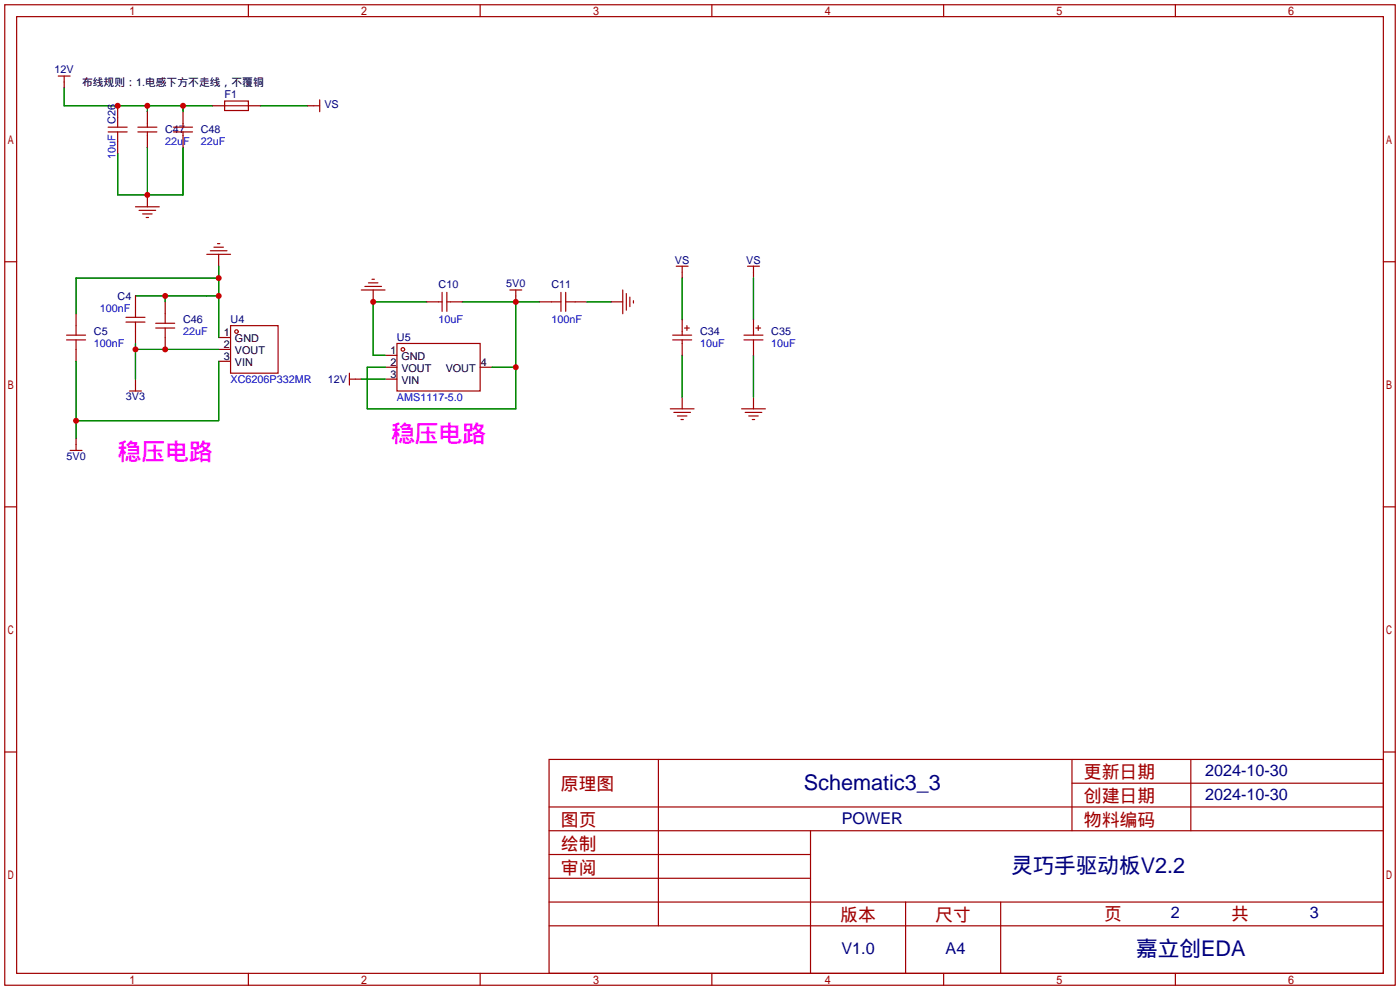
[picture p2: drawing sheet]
<svg xmlns="http://www.w3.org/2000/svg" width="299mm" height="212mm" viewBox="0 0 299 212" stroke-linecap="round" stroke-linejoin="round" font-family="sans-serif">
<g fill="none" stroke="#a10000" stroke-width=".25">
<path d="M1 1h297.2v209.6h-297.2zM3.6 3.6h292.1v204.4h-292.1zM12.4 16.3h2.6M13.7 16.3v1.2M53.1 1v2.6M102.6 1v2.6M152.1 1v2.6M201.7 1v2.6M251.2 1v2.6M23.1 28.2h4.1M23.1 27.2h4.1M25.1 25.1v2.1"/>
<path d="M25.1 28.2v2M29.5 28.2h4M29.5 27.2h4M31.5 26.4v.8M31.5 28.2v.8M37.1 28.2h4M37.1 27.2h4M39.1 26.4v.8M39.1 28.2v.8M48 21.6h5.1v2h-5.1zM48 22.6h5.1M67.1 22.6h1.2"/>
<path d="M68.3 21.3v2.6M1 55.9h2.6M29 44.2h5M29.7 45h3.6M30.5 45.7h2M31.2 46.5h.5M44.2 54.4h5.1M45 53.6h3.5M45.7 52.8h2.1M46.5 52.1h.5M79.5 59.7h.5M144.5 56.9h2.6"/>
<path d="M145.8 56.9v1.3M159.8 56.9h2.5M161 56.9v1.3M295.7 55.9h2.5M14.2 72.6h4.1M14.2 71.6h4.1M16.3 69.6v2M16.3 72.6v2.1M26.9 68.8h4.1M26.9 67.8h4.1M29 65.8v2M29 68.8v2.1"/>
<path d="M33.3 70.1h4M33.3 69.1h4M35.3 67.1v2M35.3 70.1v2M49.3 69.6h10.1v10.2h-10.1zM74.7 79.8v2.5M77.2 62h5.1M78 61.2h3.5M78.7 60.5h2.1M84.8 73.4h17.8v10.2h-17.8zM93.7 64.5h.8M94.5 62.5v4"/>
<path d="M95.5 62.5v4M95.5 64.5h.8M109 62h2.5M110.2 62v1.2M117.9 64.5h2M119.9 62.5v4M120.9 64.5h2M120.9 62.5v4M133.1 62v5.1M133.9 62.7v3.6M134.6 63.5v2M135.4 64.3v.5"/>
<path d="M143.8 72.6h4M143.8 71.6h4M145.8 70.9v.7M145.8 72.6v.8M146.3 70.1h1M146.8 69.6v1M159 72.6h4.1M159 71.6h4.1M161 70.9v.7M161 72.6v.8M161.5 70.1h1.1M162.1 69.6v1"/>
<path d="M15 96.3h2.5M16.3 95v1.3M27.7 83.6h2.5M29 82.3v1.3M74.7 81h1.2M143.3 87.4h5M144 88.1h3.6M144.8 88.9h2M145.5 89.7h.5M158.5 87.4h5.1M159.3 88.1h3.5M160 88.9h2.1"/>
<path d="M160.8 89.7h.5M1 108.3h2.6M295.7 108.3h2.5M1 160.7h2.6M117.3 162.3h178.4v45.7h-178.4zM117.3 177.5h178.4M117.3 172.5h178.4M140.7 162.3v35.6M173.2 177.5v30.5M229.1 162.3v15.2M229.1 167.4h66.6M254.5 162.3v15.2"/>
<path d="M295.7 160.7h2.5M117.3 182.6h55.9M117.3 197.9h178.4M117.3 192.8h178.4M117.3 187.7h55.9M193.5 192.8v15.2M213.9 192.8v15.2M53.1 208v2.6M102.6 208v2.6M152.1 208v2.6M201.7 208v2.6M251.2 208v2.6"/>
<circle cx="50.5" cy="70.9" r=".38"/>
<circle cx="86.1" cy="74.7" r=".38"/>
</g>
<g fill="none" stroke="#870000" stroke-width=".25">
<path d="M13.7 17.5v1.3M25.1 22.6v2.5M25.1 30.2v2.6M31.5 23.9v2.5M31.5 29v2.5M39.1 23.9v2.5M39.1 29v2.5M45.5 22.6h2.5M53.1 22.6h2.5M65.8 22.6h1.3M31.5 41.7v2.5M46.7 54.4v2.5"/>
<path d="M145.8 58.2v1.2M161 58.2v1.2M16.3 67.1v2.5M16.3 74.7v2.5M29 63.2v2.6M29 70.9v2.5M35.3 64.5v2.6M35.3 72.1v2.6M46.7 72.1h2.6M46.7 74.7h2.6M46.7 77.2h2.6M79.8 62v2.5"/>
<path d="M82.3 75.9h2.5M82.3 78.5h2.5M91.2 64.5h2.5M96.3 64.5h2.5M102.6 78.5h2.6M110.2 63.2v1.3M115.3 64.5h2.6M122.9 64.5h2.6M130.6 64.5h2.5M145.8 68.3v2.6M145.8 73.4v2.5M161 68.3v2.6"/>
<path d="M161 73.4v2.5M16.3 93.7v1.3M29 81v1.3M75.9 81h1.3M82.3 81h2.5M145.8 84.8v2.6M161 84.8v2.6"/>
</g>
<g fill="none" stroke="#008700" stroke-width=".25">
<path d="M13.7 18.8v3.8h31.8M31.5 22.6v1.3M31.5 31.5v10.2M39.1 22.6v1.3M39.1 31.5v10.2h-14v-8.9M55.6 22.6h10.2M46.7 56.9v15.2M46.7 59.4h-30.4v7.7M145.8 59.4v8.9M161 59.4v8.9M16.3 77.2v16.5M29 63.2h17.7"/>
<path d="M29 73.4v7.6M29 74.7h17.7M35.3 63.2v1.3M46.7 77.2v12.7h-30.4M91.2 64.5h-11.4v11.4h2.5M98.8 64.5h16.5M105.2 78.5h5M110.2 64.5v22.9h-31.7v-8.9h3.8M125.5 64.5h5.1M145.8 75.9v8.9M161 75.9v8.9M77.2 81h5.1"/>
</g>
<g fill="#c00">
<circle cx="46.7" cy="59.4" r=".63"/>
<circle cx="46.7" cy="63.2" r=".63"/>
<circle cx="35.3" cy="63.2" r=".63"/>
<circle cx="16.3" cy="89.9" r=".63"/>
<circle cx="29" cy="74.7" r=".63"/>
<circle cx="35.3" cy="74.7" r=".63"/>
<circle cx="79.8" cy="64.5" r=".63"/>
<circle cx="110.2" cy="78.5" r=".63"/>
<circle cx="110.2" cy="64.5" r=".63"/>
<circle cx="25.1" cy="22.6" r=".63"/>
<circle cx="31.5" cy="22.6" r=".63"/>
<circle cx="39.1" cy="22.6" r=".63"/>
<circle cx="31.5" cy="41.7" r=".63"/>
</g>
<g font-size="5.1" fill="#f0f">
<text x="83.6" y="94.5">稳压电路</text>
<text x="25.1" y="98.3">稳压电路</text>
</g>
<g font-size="4.6" fill="#000080">
<text x="171.8" y="168.8">Schematic3_3</text>
<text x="216.1" y="186.6">灵巧手驱动板V2.2</text>
<text x="242.8" y="204.3">嘉立创EDA</text>
</g>
<g font-size="3.8" fill="#a00000">
<text x="231.6" y="166.4">更新日期</text>
<text x="119.9" y="168.9">原理图</text>
<text x="231.6" y="171.5">创建日期</text>
<text x="119.9" y="176.5">图页</text>
<text x="231.6" y="176.5">物料编码</text>
<text x="119.9" y="181.6">绘制</text>
<text x="119.9" y="186.7">审阅</text>
<text x="179.6" y="196.9">版本</text>
<text x="199.9" y="196.9">尺寸</text>
<text x="236" y="196.6">页</text>
<text x="263.1" y="196.6">共</text>
</g>
<g font-size="3.5" fill="#000080">
<text x="257.6" y="165.9">2024-10-30</text>
<text x="257.6" y="171">2024-10-30</text>
<text x="179.9" y="176">POWER</text>
<text x="250.2" y="196.1">2</text>
<text x="280" y="196.1">3</text>
<text x="179.8" y="204">V1.0</text>
<text x="202.1" y="204">A4</text>
</g>
<g font-size="2.3" fill="#000080">
<text x="11.7" y="15.7">12V</text>
<text x="48" y="20.9">F1</text>
<text x="69.3" y="23.2">VS</text>
<text x="24.7" y="26.4" transform="rotate(-90 24.7 26.4)">C26</text>
<text x="35.3" y="28.5">C47</text>
<text x="42.9" y="28.5">C48</text>
<text x="144.3" y="56.4">VS</text>
<text x="159.5" y="56.4">VS</text>
<text x="25.1" y="64.1">C4</text>
<text x="93.7" y="61.5">C10</text>
<text x="108.2" y="61.4">5V0</text>
<text x="117.9" y="61.5">C11</text>
<text x="20.1" y="71.7">C5</text>
<text x="39.1" y="69.1">C46</text>
<text x="49.3" y="69.1">U4</text>
<text x="149.6" y="71.7">C34</text>
<text x="164.8" y="71.7">C35</text>
<text x="84.8" y="72.9">U5</text>
<text x="70.1" y="81.8">12V</text>
<text x="26.9" y="85.4">3V3</text>
<text x="14.2" y="98.2">5V0</text>
</g>
<g font-size="2.3">
<text x="17.5" y="18.3">布线规则：1.电感下方不走线，不覆铜</text>
<text x="47.9" y="71.9">1</text>
<text x="47.9" y="74.4">2</text>
<text x="47.9" y="77">3</text>
<text x="50.2" y="73.2">GND</text>
<text x="50.2" y="75.7">VOUT</text>
<text x="83.4" y="75.7">1</text>
<text x="85.8" y="77">GND</text>
<text x="50.2" y="78.3">VIN</text>
<text x="83.4" y="78.3">2</text>
<text x="83.4" y="80.8">3</text>
<text x="85.8" y="79.5">VOUT</text>
<text x="85.8" y="82.1">VIN</text>
<text x="95.3" y="79.5">VOUT</text>
<text x="102.7" y="78.3">4</text>
</g>
<g font-size="2.3" fill="#00f">
<text x="24.7" y="34" transform="rotate(-90 24.7 34)">10uF</text>
<text x="35.3" y="31">22uF</text>
<text x="42.9" y="31">22uF</text>
<text x="21.3" y="66.6">100nF</text>
<text x="39.1" y="71.7">22uF</text>
<text x="93.7" y="69.1">10uF</text>
<text x="117.9" y="69.1">100nF</text>
<text x="20.1" y="74.2">100nF</text>
<text x="149.6" y="74.2">10uF</text>
<text x="164.8" y="74.2">10uF</text>
<text x="49.3" y="81.8">XC6206P332MR</text>
<text x="84.8" y="85.6">AMS1117-5.0</text>
</g>
</svg>
